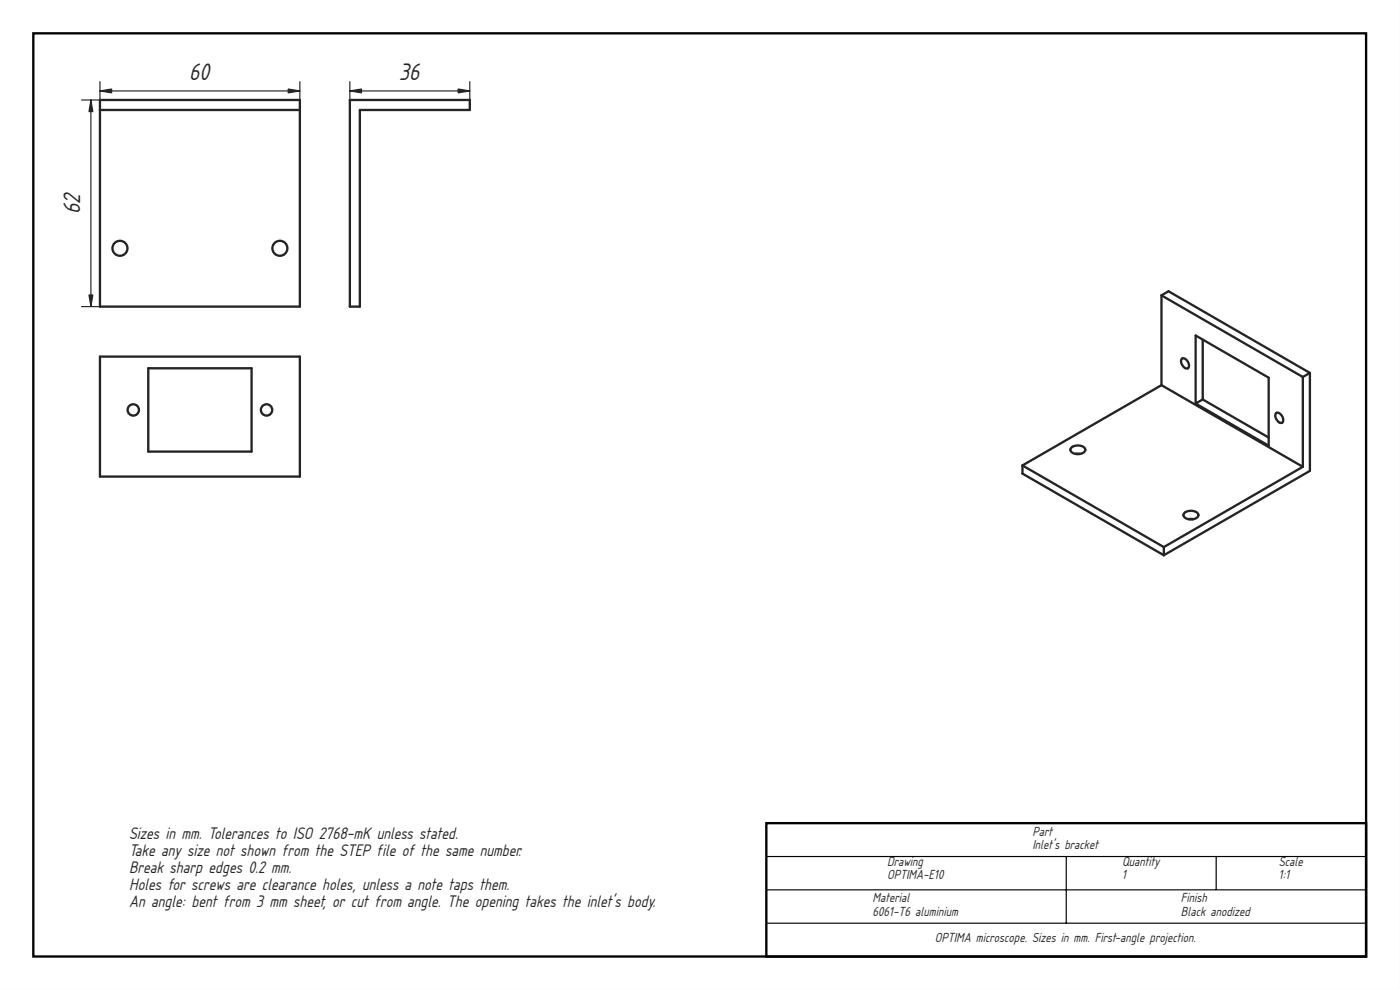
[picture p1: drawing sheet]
<svg xmlns="http://www.w3.org/2000/svg" width="420mm" height="297mm" viewBox="0 0 420 297" stroke-linecap="round" stroke-linejoin="round" font-family="sans-serif">
<path d="M0 0h420v297h-420zM0 0v297h420v-297z" fill="#000"/>
<path d="M10 10h400v277h-400zM230 247h180v40h-180z" fill="none" stroke="#000" stroke-width=".7" stroke-linecap="butt"/>
<path d="M230 257h180M320 257v20M365 257v10M230 267h180M230 277h180" fill="none" stroke="#000" stroke-width=".35"/>
<g fill="#fff">
<path d="M30 30h60v62h-60z" fill-rule="evenodd"/>
<path d="M30 33h60v59h-60z" fill-rule="evenodd"/>
<path d="M30 30h60v3h-60z" fill-rule="evenodd"/>
<circle cx="84" cy="74.5" r="2.25"/>
<circle cx="36" cy="74.5" r="2.25"/>
</g>
<g fill="none" stroke="#212529" stroke-width=".7">
<path d="M30 30h60v62h-60zM30 33h60"/>
<circle cx="36" cy="74.5" r="2.25"/>
<circle cx="84" cy="74.5" r="2.25"/>
</g>
<path d="M24.5 30h5.6M27.3 30v62M30 27.3h60M30 24.5v67.5M90 24.5v67.5M24.5 92h5.6" fill="none" stroke="#212529" stroke-width=".35"/>
<g fill="#212529" stroke="#212529" stroke-width=".35">
<path d="M86.5 26.7l3.5 .6-3.5 .6z"/>
<path d="M30 27.3l3.5-.6v1.2z"/>
<path d="M26.7 88.5h1.2l-.6 3.5z"/>
<path d="M27.3 30l.6 3.5h-1.2z"/>
</g>
<g fill="#fff">
<path d="M30 107h60v36h-60z" fill-rule="evenodd"/>
<path d="M44.5 110.5h31v25h-31z" fill-rule="evenodd"/>
<circle cx="80" cy="123" r="1.7"/>
<circle cx="40" cy="123" r="1.7"/>
</g>
<g fill="none" stroke="#212529" stroke-width=".7">
<path d="M30 107h60v36h-60zM44.5 110.5h31v25h-31z"/>
<circle cx="40" cy="123" r="1.7"/>
<circle cx="80" cy="123" r="1.7"/>
</g>
<path d="M105 30h36v3h-33v59h-3z" fill-rule="evenodd" fill="#fff"/>
<path d="M105 30h36v3h-33v59h-3z" fill="none" stroke="#212529" stroke-width=".7"/>
<path d="M105 27.3h36M105 24.5v5.6M141 24.5v8.5" fill="none" stroke="#212529" stroke-width=".35"/>
<g fill="#212529" stroke="#212529" stroke-width=".35">
<path d="M137.5 26.7l3.5 .6-3.5 .6z"/>
<path d="M105 27.3l3.5-.6v1.2z"/>
</g>
<g fill="#fff">
<path d="M348.6 88.6l2.1-1.2 42.4 24.5v29.4l-43.8 25.3-42.4-24.5v-2.4l41.7-24.1z" fill-rule="evenodd"/>
<path d="M306.9 139.7l41.7-24.1 42.4 24.5-41.7 24z" fill-rule="evenodd"/>
<path d="M348.6 88.6l42.4 24.5v27l-42.4-24.5z" fill-rule="evenodd"/>
<path d="M358.8 100.7l21.9 12.6v20.4l-21.9-12.6z" fill-rule="evenodd"/>
<path d="M360.9 101.9l19.8 11.4v18l-19.8-11.4z" fill-rule="evenodd"/>
<path d="M391 113.1l2.1-1.2v29.4l-43.8 25.3v-2.5l41.7-24z" fill-rule="evenodd"/>
<path d="M348.6 88.6l2.1-1.2 42.4 24.5-2.1 1.2z" fill-rule="evenodd"/>
<path d="M306.9 139.7l42.4 24.4v2.5l-42.4-24.5z" fill-rule="evenodd"/>
<path d="M358.8 121.1l2.1-1.2 19.8 11.4v2.4z" fill-rule="evenodd"/>
<path d="M358.8 100.7l2.1 1.2v18l-2.1 1.2z" fill-rule="evenodd"/>
<path d="M321.6 134.2a3 3 0 0 1 4.1 .4 1.72 1.72 0 0 1-2.2 1.7 1.76 1.76 0 0 1-2.2-1.6z" fill-rule="evenodd"/>
<path d="M355.5 153.8a3 3 0 0 1 4.1 .4 1.72 1.72 0 0 1-2.2 1.7 1.76 1.76 0 0 1-2.2-1.6z" fill-rule="evenodd"/>
<path d="M321.6 134.2a3 3 0 0 1 4.1 .4 1.57 1.57 0 0 1-2.2 1.5 1.48 1.48 0 0 1-1.6-.2 1.48 1.48 0 0 1-.5-1.4z" fill-rule="evenodd"/>
<path d="M355.5 153.8a3 3 0 0 1 4.1 .4 1.57 1.57 0 0 1-2.2 1.5 1.48 1.48 0 0 1-1.5-.2 1.48 1.48 0 0 1-.6-1.4z" fill-rule="evenodd"/>
<path d="M382.9 124.1a1.22 1.22 0 0 1 1.9 .8l.2 .5a.96 .96 0 0 1-.2 1.4 .96 .96 0 0 1-1.4-.5l-.6-1z" fill-rule="evenodd"/>
<path d="M354.6 107.8a1.22 1.22 0 0 1 1.9 .7l.2 .5a.96 .96 0 0 1-.2 1.5 .96 .96 0 0 1-1.4-.5l-.6-1.1z" fill-rule="evenodd"/>
<path d="M322.7 136.2h1.5z" fill-rule="evenodd"/>
<path d="M356.7 155.8h1.5z" fill-rule="evenodd"/>
</g>
<g fill="none" stroke="#212529" stroke-width=".7">
<path d="M348.6 88.6v27M348.6 88.6l2.1-1.2 42.4 24.5M348.6 88.6l42.4 24.5M348.6 115.6l-41.7 24.1M348.6 115.6l42.4 24.5M354.6 107.8a1.22 1.22 0 0 1 1.9 .7l.2 .5a.96 .96 0 0 1-.2 1.5 .96 .96 0 0 1-1.4-.5l-.6-1.1zM358.8 100.7l21.9 12.6v20.4l-21.9-12.6zM360.9 101.9v18M360.9 119.9l19.8 11.4M360.9 119.9l-2.1 1.2M391 113.1v27M393.1 111.9v29.4l-43.8 25.3"/>
<path d="M393.1 111.9l-2.1 1.2M306.9 139.7l42.4 24.4M306.9 139.7v2.4l42.4 24.5M321.6 134.2a3 3 0 0 1 4.1 .4 1.41 1.41 0 0 1-1.6 1.6l-1.8-.1a1.06 1.06 0 0 1-1-.7 1.06 1.06 0 0 1 .3-1.2zM322.7 136.2h1.5M382.9 124.1a1.22 1.22 0 0 1 1.9 .8l.2 .5a.96 .96 0 0 1-.2 1.4 .96 .96 0 0 1-1.4-.5l-.6-1zM355.5 153.8a3 3 0 0 1 4.1 .4 1.41 1.41 0 0 1-1.6 1.6l-1.7-.1a1.06 1.06 0 0 1-1-.7 1.06 1.06 0 0 1 .2-1.2zM356.7 155.8h1.5M391 140.1l-41.7 24M349.3 164.1v2.5"/>
</g>
<g font-size="6.7" fill="#212529">
<text x="56.7" y="24.1">60</text>
<text x="119.8" y="24.1">36</text>
<text x="24.1" y="64.3" transform="rotate(-90 24.1 64.3)">62</text>
</g>
<g font-size="4.7" fill="#212529">
<text x="38.7" y="251.7">Sizes in mm. Tolerances to ISO 2768-mK unless stated.</text>
<text x="38.7" y="256.8">Take any size not shown from the STEP file of the same number.</text>
<text x="38.7" y="261.9">Break sharp edges 0.2 mm.</text>
<text x="38.7" y="267">Holes for screws are clearance holes, unless a note taps them.</text>
<text x="38.7" y="272.1">An angle: bent from 3 mm sheet, or cut from angle. The opening takes the inlet's body.</text>
</g>
<g font-size="3.7" fill="#212529">
<text x="309.9" y="250.7">Part</text>
<text x="309.9" y="254.8">Inlet's bracket</text>
<text x="266.3" y="259.7">Drawing</text>
<text x="266.3" y="263.8">OPTIMA-E10</text>
<text x="336.7" y="259.7">Quantity</text>
<text x="336.7" y="263.8">1</text>
<text x="383.8" y="259.7">Scale</text>
<text x="383.8" y="263.8">1:1</text>
<text x="261.9" y="270.7">Material</text>
<text x="261.9" y="274.8">6061-T6 aluminium</text>
<text x="354.4" y="270.7">Finish</text>
<text x="354.4" y="274.8">Black anodized</text>
<text x="280.6" y="282.7">OPTIMA microscope. Sizes in mm. First-angle projection.</text>
</g>
</svg>
